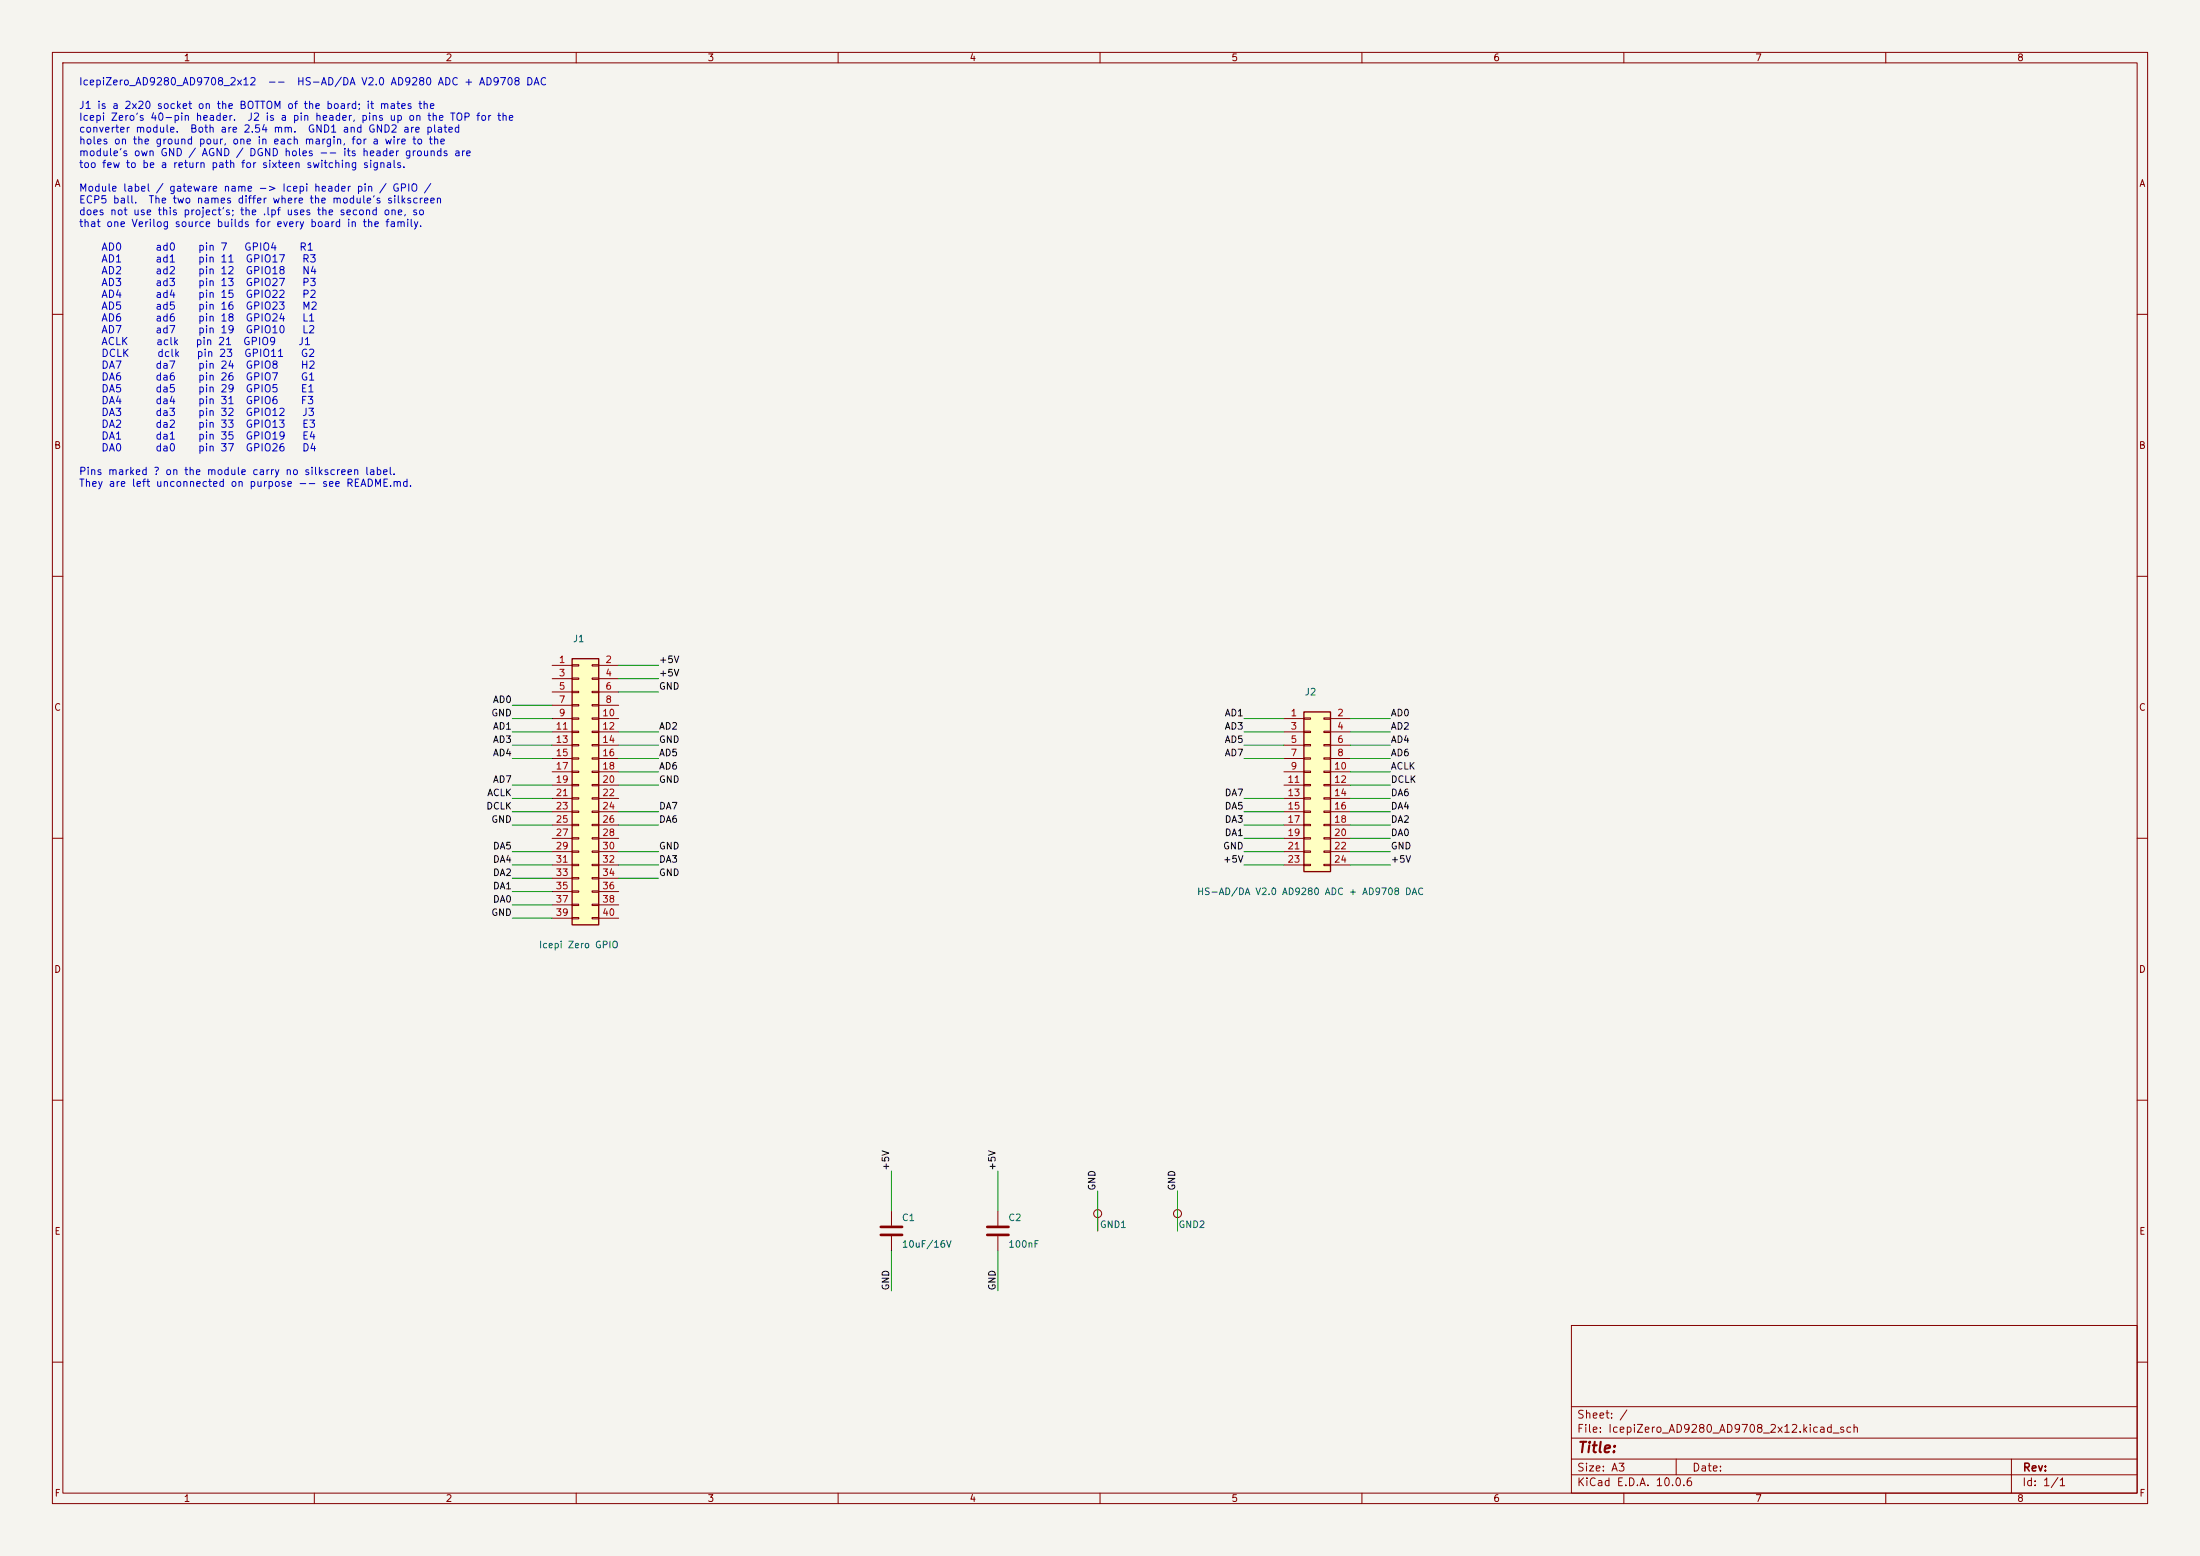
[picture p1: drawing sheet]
(kicad_sch
 (version 20250114)
 (generator "eeschema")
 (generator_version "9.0")
 (paper "A3")
 (lib_symbols
  (symbol "Connector_Generic:Conn_02x20_Odd_Even"
    (pin_names
    (offset 1.016) (hide yes)) (exclude_from_sim no) (in_bom yes) (on_board yes)
    (in_pos_files yes)
    (duplicate_pin_numbers_are_jumpers no)
    (property "Reference" "J" (at 1.27 25.4 0) (show_name no) (do_not_autoplace no) (effects (font (size 1.27 1.27))))
    (property "Value" "Conn_02x20_Odd_Even" (at 1.27 -27.94 0) (show_name no) (do_not_autoplace no) (effects (font (size 1.27 1.27))))
    (property "Footprint" "" (at 0 0 0) (show_name no) (do_not_autoplace no) (hide yes) (effects (font (size 1.27 1.27))))
    (property "Datasheet" "" (at 0 0 0) (show_name no) (do_not_autoplace no) (hide yes) (effects (font (size 1.27 1.27))))
    (property "Description" "Generic connector, double row, 02x20, odd/even pin numbering scheme (row 1 odd numbers, row 2 even numbers), script generated (kicad-library-utils/schlib/autogen/connector/)" (at 0 0 0) (show_name no) (do_not_autoplace no) (hide yes) (effects (font (size 1.27 1.27))))
    (symbol "Conn_02x20_Odd_Even_1_1"
    (rectangle (start -1.27 24.13) (end 3.81 -26.67) (stroke (width 0.254) (type default)) (fill (type background)))
    (rectangle (start -1.27 22.987) (end 0 22.733) (stroke (width 0.1524) (type default)) (fill (type none)))
    (rectangle (start -1.27 20.447) (end 0 20.193) (stroke (width 0.1524) (type default)) (fill (type none)))
    (rectangle (start -1.27 17.907) (end 0 17.653) (stroke (width 0.1524) (type default)) (fill (type none)))
    (rectangle (start -1.27 15.367) (end 0 15.113) (stroke (width 0.1524) (type default)) (fill (type none)))
    (rectangle (start -1.27 12.827) (end 0 12.573) (stroke (width 0.1524) (type default)) (fill (type none)))
    (rectangle (start -1.27 10.287) (end 0 10.033) (stroke (width 0.1524) (type default)) (fill (type none)))
    (rectangle (start -1.27 7.747) (end 0 7.493) (stroke (width 0.1524) (type default)) (fill (type none)))
    (rectangle (start -1.27 5.207) (end 0 4.953) (stroke (width 0.1524) (type default)) (fill (type none)))
    (rectangle (start -1.27 2.667) (end 0 2.413) (stroke (width 0.1524) (type default)) (fill (type none)))
    (rectangle (start -1.27 0.127) (end 0 -0.127) (stroke (width 0.1524) (type default)) (fill (type none)))
    (rectangle (start -1.27 -2.413) (end 0 -2.667) (stroke (width 0.1524) (type default)) (fill (type none)))
    (rectangle (start -1.27 -4.953) (end 0 -5.207) (stroke (width 0.1524) (type default)) (fill (type none)))
    (rectangle (start -1.27 -7.493) (end 0 -7.747) (stroke (width 0.1524) (type default)) (fill (type none)))
    (rectangle (start -1.27 -10.033) (end 0 -10.287) (stroke (width 0.1524) (type default)) (fill (type none)))
    (rectangle (start -1.27 -12.573) (end 0 -12.827) (stroke (width 0.1524) (type default)) (fill (type none)))
    (rectangle (start -1.27 -15.113) (end 0 -15.367) (stroke (width 0.1524) (type default)) (fill (type none)))
    (rectangle (start -1.27 -17.653) (end 0 -17.907) (stroke (width 0.1524) (type default)) (fill (type none)))
    (rectangle (start -1.27 -20.193) (end 0 -20.447) (stroke (width 0.1524) (type default)) (fill (type none)))
    (rectangle (start -1.27 -22.733) (end 0 -22.987) (stroke (width 0.1524) (type default)) (fill (type none)))
    (rectangle (start -1.27 -25.273) (end 0 -25.527) (stroke (width 0.1524) (type default)) (fill (type none)))
    (rectangle (start 3.81 22.987) (end 2.54 22.733) (stroke (width 0.1524) (type default)) (fill (type none)))
    (rectangle (start 3.81 20.447) (end 2.54 20.193) (stroke (width 0.1524) (type default)) (fill (type none)))
    (rectangle (start 3.81 17.907) (end 2.54 17.653) (stroke (width 0.1524) (type default)) (fill (type none)))
    (rectangle (start 3.81 15.367) (end 2.54 15.113) (stroke (width 0.1524) (type default)) (fill (type none)))
    (rectangle (start 3.81 12.827) (end 2.54 12.573) (stroke (width 0.1524) (type default)) (fill (type none)))
    (rectangle (start 3.81 10.287) (end 2.54 10.033) (stroke (width 0.1524) (type default)) (fill (type none)))
    (rectangle (start 3.81 7.747) (end 2.54 7.493) (stroke (width 0.1524) (type default)) (fill (type none)))
    (rectangle (start 3.81 5.207) (end 2.54 4.953) (stroke (width 0.1524) (type default)) (fill (type none)))
    (rectangle (start 3.81 2.667) (end 2.54 2.413) (stroke (width 0.1524) (type default)) (fill (type none)))
    (rectangle (start 3.81 0.127) (end 2.54 -0.127) (stroke (width 0.1524) (type default)) (fill (type none)))
    (rectangle (start 3.81 -2.413) (end 2.54 -2.667) (stroke (width 0.1524) (type default)) (fill (type none)))
    (rectangle (start 3.81 -4.953) (end 2.54 -5.207) (stroke (width 0.1524) (type default)) (fill (type none)))
    (rectangle (start 3.81 -7.493) (end 2.54 -7.747) (stroke (width 0.1524) (type default)) (fill (type none)))
    (rectangle (start 3.81 -10.033) (end 2.54 -10.287) (stroke (width 0.1524) (type default)) (fill (type none)))
    (rectangle (start 3.81 -12.573) (end 2.54 -12.827) (stroke (width 0.1524) (type default)) (fill (type none)))
    (rectangle (start 3.81 -15.113) (end 2.54 -15.367) (stroke (width 0.1524) (type default)) (fill (type none)))
    (rectangle (start 3.81 -17.653) (end 2.54 -17.907) (stroke (width 0.1524) (type default)) (fill (type none)))
    (rectangle (start 3.81 -20.193) (end 2.54 -20.447) (stroke (width 0.1524) (type default)) (fill (type none)))
    (rectangle (start 3.81 -22.733) (end 2.54 -22.987) (stroke (width 0.1524) (type default)) (fill (type none)))
    (rectangle (start 3.81 -25.273) (end 2.54 -25.527) (stroke (width 0.1524) (type default)) (fill (type none)))
    (pin passive line (at -5.08 22.86 0) (length 3.81) (name "Pin_1" (effects (font (size 1.27 1.27)))) (number "1" (effects (font (size 1.27 1.27)))))
    (pin passive line (at 7.62 22.86 180) (length 3.81) (name "Pin_2" (effects (font (size 1.27 1.27)))) (number "2" (effects (font (size 1.27 1.27)))))
    (pin passive line (at -5.08 20.32 0) (length 3.81) (name "Pin_3" (effects (font (size 1.27 1.27)))) (number "3" (effects (font (size 1.27 1.27)))))
    (pin passive line (at 7.62 20.32 180) (length 3.81) (name "Pin_4" (effects (font (size 1.27 1.27)))) (number "4" (effects (font (size 1.27 1.27)))))
    (pin passive line (at -5.08 17.78 0) (length 3.81) (name "Pin_5" (effects (font (size 1.27 1.27)))) (number "5" (effects (font (size 1.27 1.27)))))
    (pin passive line (at 7.62 17.78 180) (length 3.81) (name "Pin_6" (effects (font (size 1.27 1.27)))) (number "6" (effects (font (size 1.27 1.27)))))
    (pin passive line (at -5.08 15.24 0) (length 3.81) (name "Pin_7" (effects (font (size 1.27 1.27)))) (number "7" (effects (font (size 1.27 1.27)))))
    (pin passive line (at 7.62 15.24 180) (length 3.81) (name "Pin_8" (effects (font (size 1.27 1.27)))) (number "8" (effects (font (size 1.27 1.27)))))
    (pin passive line (at -5.08 12.7 0) (length 3.81) (name "Pin_9" (effects (font (size 1.27 1.27)))) (number "9" (effects (font (size 1.27 1.27)))))
    (pin passive line (at 7.62 12.7 180) (length 3.81) (name "Pin_10" (effects (font (size 1.27 1.27)))) (number "10" (effects (font (size 1.27 1.27)))))
    (pin passive line (at -5.08 10.16 0) (length 3.81) (name "Pin_11" (effects (font (size 1.27 1.27)))) (number "11" (effects (font (size 1.27 1.27)))))
    (pin passive line (at 7.62 10.16 180) (length 3.81) (name "Pin_12" (effects (font (size 1.27 1.27)))) (number "12" (effects (font (size 1.27 1.27)))))
    (pin passive line (at -5.08 7.62 0) (length 3.81) (name "Pin_13" (effects (font (size 1.27 1.27)))) (number "13" (effects (font (size 1.27 1.27)))))
    (pin passive line (at 7.62 7.62 180) (length 3.81) (name "Pin_14" (effects (font (size 1.27 1.27)))) (number "14" (effects (font (size 1.27 1.27)))))
    (pin passive line (at -5.08 5.08 0) (length 3.81) (name "Pin_15" (effects (font (size 1.27 1.27)))) (number "15" (effects (font (size 1.27 1.27)))))
    (pin passive line (at 7.62 5.08 180) (length 3.81) (name "Pin_16" (effects (font (size 1.27 1.27)))) (number "16" (effects (font (size 1.27 1.27)))))
    (pin passive line (at -5.08 2.54 0) (length 3.81) (name "Pin_17" (effects (font (size 1.27 1.27)))) (number "17" (effects (font (size 1.27 1.27)))))
    (pin passive line (at 7.62 2.54 180) (length 3.81) (name "Pin_18" (effects (font (size 1.27 1.27)))) (number "18" (effects (font (size 1.27 1.27)))))
    (pin passive line (at -5.08 0 0) (length 3.81) (name "Pin_19" (effects (font (size 1.27 1.27)))) (number "19" (effects (font (size 1.27 1.27)))))
    (pin passive line (at 7.62 0 180) (length 3.81) (name "Pin_20" (effects (font (size 1.27 1.27)))) (number "20" (effects (font (size 1.27 1.27)))))
    (pin passive line (at -5.08 -2.54 0) (length 3.81) (name "Pin_21" (effects (font (size 1.27 1.27)))) (number "21" (effects (font (size 1.27 1.27)))))
    (pin passive line (at 7.62 -2.54 180) (length 3.81) (name "Pin_22" (effects (font (size 1.27 1.27)))) (number "22" (effects (font (size 1.27 1.27)))))
    (pin passive line (at -5.08 -5.08 0) (length 3.81) (name "Pin_23" (effects (font (size 1.27 1.27)))) (number "23" (effects (font (size 1.27 1.27)))))
    (pin passive line (at 7.62 -5.08 180) (length 3.81) (name "Pin_24" (effects (font (size 1.27 1.27)))) (number "24" (effects (font (size 1.27 1.27)))))
    (pin passive line (at -5.08 -7.62 0) (length 3.81) (name "Pin_25" (effects (font (size 1.27 1.27)))) (number "25" (effects (font (size 1.27 1.27)))))
    (pin passive line (at 7.62 -7.62 180) (length 3.81) (name "Pin_26" (effects (font (size 1.27 1.27)))) (number "26" (effects (font (size 1.27 1.27)))))
    (pin passive line (at -5.08 -10.16 0) (length 3.81) (name "Pin_27" (effects (font (size 1.27 1.27)))) (number "27" (effects (font (size 1.27 1.27)))))
    (pin passive line (at 7.62 -10.16 180) (length 3.81) (name "Pin_28" (effects (font (size 1.27 1.27)))) (number "28" (effects (font (size 1.27 1.27)))))
    (pin passive line (at -5.08 -12.7 0) (length 3.81) (name "Pin_29" (effects (font (size 1.27 1.27)))) (number "29" (effects (font (size 1.27 1.27)))))
    (pin passive line (at 7.62 -12.7 180) (length 3.81) (name "Pin_30" (effects (font (size 1.27 1.27)))) (number "30" (effects (font (size 1.27 1.27)))))
    (pin passive line (at -5.08 -15.24 0) (length 3.81) (name "Pin_31" (effects (font (size 1.27 1.27)))) (number "31" (effects (font (size 1.27 1.27)))))
    (pin passive line (at 7.62 -15.24 180) (length 3.81) (name "Pin_32" (effects (font (size 1.27 1.27)))) (number "32" (effects (font (size 1.27 1.27)))))
    (pin passive line (at -5.08 -17.78 0) (length 3.81) (name "Pin_33" (effects (font (size 1.27 1.27)))) (number "33" (effects (font (size 1.27 1.27)))))
    (pin passive line (at 7.62 -17.78 180) (length 3.81) (name "Pin_34" (effects (font (size 1.27 1.27)))) (number "34" (effects (font (size 1.27 1.27)))))
    (pin passive line (at -5.08 -20.32 0) (length 3.81) (name "Pin_35" (effects (font (size 1.27 1.27)))) (number "35" (effects (font (size 1.27 1.27)))))
    (pin passive line (at 7.62 -20.32 180) (length 3.81) (name "Pin_36" (effects (font (size 1.27 1.27)))) (number "36" (effects (font (size 1.27 1.27)))))
    (pin passive line (at -5.08 -22.86 0) (length 3.81) (name "Pin_37" (effects (font (size 1.27 1.27)))) (number "37" (effects (font (size 1.27 1.27)))))
    (pin passive line (at 7.62 -22.86 180) (length 3.81) (name "Pin_38" (effects (font (size 1.27 1.27)))) (number "38" (effects (font (size 1.27 1.27)))))
    (pin passive line (at -5.08 -25.4 0) (length 3.81) (name "Pin_39" (effects (font (size 1.27 1.27)))) (number "39" (effects (font (size 1.27 1.27)))))
    (pin passive line (at 7.62 -25.4 180) (length 3.81) (name "Pin_40" (effects (font (size 1.27 1.27)))) (number "40" (effects (font (size 1.27 1.27))))))
    (embedded_fonts no))
  (symbol "Connector_Generic:Conn_02x12_Odd_Even"
    (pin_names
    (offset 1.016) (hide yes)) (exclude_from_sim no) (in_bom yes) (on_board yes)
    (in_pos_files yes)
    (duplicate_pin_numbers_are_jumpers no)
    (property "Reference" "J" (at 1.27 15.24 0) (show_name no) (do_not_autoplace no) (effects (font (size 1.27 1.27))))
    (property "Value" "Conn_02x12_Odd_Even" (at 1.27 -17.78 0) (show_name no) (do_not_autoplace no) (effects (font (size 1.27 1.27))))
    (property "Footprint" "" (at 0 0 0) (show_name no) (do_not_autoplace no) (hide yes) (effects (font (size 1.27 1.27))))
    (property "Datasheet" "" (at 0 0 0) (show_name no) (do_not_autoplace no) (hide yes) (effects (font (size 1.27 1.27))))
    (property "Description" "Generic connector, double row, 02x12, odd/even pin numbering scheme (row 1 odd numbers, row 2 even numbers), script generated (kicad-library-utils/schlib/autogen/connector/)" (at 0 0 0) (show_name no) (do_not_autoplace no) (hide yes) (effects (font (size 1.27 1.27))))
    (symbol "Conn_02x12_Odd_Even_1_1"
    (rectangle (start -1.27 13.97) (end 3.81 -16.51) (stroke (width 0.254) (type default)) (fill (type background)))
    (rectangle (start -1.27 12.827) (end 0 12.573) (stroke (width 0.1524) (type default)) (fill (type none)))
    (rectangle (start -1.27 10.287) (end 0 10.033) (stroke (width 0.1524) (type default)) (fill (type none)))
    (rectangle (start -1.27 7.747) (end 0 7.493) (stroke (width 0.1524) (type default)) (fill (type none)))
    (rectangle (start -1.27 5.207) (end 0 4.953) (stroke (width 0.1524) (type default)) (fill (type none)))
    (rectangle (start -1.27 2.667) (end 0 2.413) (stroke (width 0.1524) (type default)) (fill (type none)))
    (rectangle (start -1.27 0.127) (end 0 -0.127) (stroke (width 0.1524) (type default)) (fill (type none)))
    (rectangle (start -1.27 -2.413) (end 0 -2.667) (stroke (width 0.1524) (type default)) (fill (type none)))
    (rectangle (start -1.27 -4.953) (end 0 -5.207) (stroke (width 0.1524) (type default)) (fill (type none)))
    (rectangle (start -1.27 -7.493) (end 0 -7.747) (stroke (width 0.1524) (type default)) (fill (type none)))
    (rectangle (start -1.27 -10.033) (end 0 -10.287) (stroke (width 0.1524) (type default)) (fill (type none)))
    (rectangle (start -1.27 -12.573) (end 0 -12.827) (stroke (width 0.1524) (type default)) (fill (type none)))
    (rectangle (start -1.27 -15.113) (end 0 -15.367) (stroke (width 0.1524) (type default)) (fill (type none)))
    (rectangle (start 3.81 12.827) (end 2.54 12.573) (stroke (width 0.1524) (type default)) (fill (type none)))
    (rectangle (start 3.81 10.287) (end 2.54 10.033) (stroke (width 0.1524) (type default)) (fill (type none)))
    (rectangle (start 3.81 7.747) (end 2.54 7.493) (stroke (width 0.1524) (type default)) (fill (type none)))
    (rectangle (start 3.81 5.207) (end 2.54 4.953) (stroke (width 0.1524) (type default)) (fill (type none)))
    (rectangle (start 3.81 2.667) (end 2.54 2.413) (stroke (width 0.1524) (type default)) (fill (type none)))
    (rectangle (start 3.81 0.127) (end 2.54 -0.127) (stroke (width 0.1524) (type default)) (fill (type none)))
    (rectangle (start 3.81 -2.413) (end 2.54 -2.667) (stroke (width 0.1524) (type default)) (fill (type none)))
    (rectangle (start 3.81 -4.953) (end 2.54 -5.207) (stroke (width 0.1524) (type default)) (fill (type none)))
    (rectangle (start 3.81 -7.493) (end 2.54 -7.747) (stroke (width 0.1524) (type default)) (fill (type none)))
    (rectangle (start 3.81 -10.033) (end 2.54 -10.287) (stroke (width 0.1524) (type default)) (fill (type none)))
    (rectangle (start 3.81 -12.573) (end 2.54 -12.827) (stroke (width 0.1524) (type default)) (fill (type none)))
    (rectangle (start 3.81 -15.113) (end 2.54 -15.367) (stroke (width 0.1524) (type default)) (fill (type none)))
    (pin passive line (at -5.08 12.7 0) (length 3.81) (name "Pin_1" (effects (font (size 1.27 1.27)))) (number "1" (effects (font (size 1.27 1.27)))))
    (pin passive line (at 7.62 12.7 180) (length 3.81) (name "Pin_2" (effects (font (size 1.27 1.27)))) (number "2" (effects (font (size 1.27 1.27)))))
    (pin passive line (at -5.08 10.16 0) (length 3.81) (name "Pin_3" (effects (font (size 1.27 1.27)))) (number "3" (effects (font (size 1.27 1.27)))))
    (pin passive line (at 7.62 10.16 180) (length 3.81) (name "Pin_4" (effects (font (size 1.27 1.27)))) (number "4" (effects (font (size 1.27 1.27)))))
    (pin passive line (at -5.08 7.62 0) (length 3.81) (name "Pin_5" (effects (font (size 1.27 1.27)))) (number "5" (effects (font (size 1.27 1.27)))))
    (pin passive line (at 7.62 7.62 180) (length 3.81) (name "Pin_6" (effects (font (size 1.27 1.27)))) (number "6" (effects (font (size 1.27 1.27)))))
    (pin passive line (at -5.08 5.08 0) (length 3.81) (name "Pin_7" (effects (font (size 1.27 1.27)))) (number "7" (effects (font (size 1.27 1.27)))))
    (pin passive line (at 7.62 5.08 180) (length 3.81) (name "Pin_8" (effects (font (size 1.27 1.27)))) (number "8" (effects (font (size 1.27 1.27)))))
    (pin passive line (at -5.08 2.54 0) (length 3.81) (name "Pin_9" (effects (font (size 1.27 1.27)))) (number "9" (effects (font (size 1.27 1.27)))))
    (pin passive line (at 7.62 2.54 180) (length 3.81) (name "Pin_10" (effects (font (size 1.27 1.27)))) (number "10" (effects (font (size 1.27 1.27)))))
    (pin passive line (at -5.08 0 0) (length 3.81) (name "Pin_11" (effects (font (size 1.27 1.27)))) (number "11" (effects (font (size 1.27 1.27)))))
    (pin passive line (at 7.62 0 180) (length 3.81) (name "Pin_12" (effects (font (size 1.27 1.27)))) (number "12" (effects (font (size 1.27 1.27)))))
    (pin passive line (at -5.08 -2.54 0) (length 3.81) (name "Pin_13" (effects (font (size 1.27 1.27)))) (number "13" (effects (font (size 1.27 1.27)))))
    (pin passive line (at 7.62 -2.54 180) (length 3.81) (name "Pin_14" (effects (font (size 1.27 1.27)))) (number "14" (effects (font (size 1.27 1.27)))))
    (pin passive line (at -5.08 -5.08 0) (length 3.81) (name "Pin_15" (effects (font (size 1.27 1.27)))) (number "15" (effects (font (size 1.27 1.27)))))
    (pin passive line (at 7.62 -5.08 180) (length 3.81) (name "Pin_16" (effects (font (size 1.27 1.27)))) (number "16" (effects (font (size 1.27 1.27)))))
    (pin passive line (at -5.08 -7.62 0) (length 3.81) (name "Pin_17" (effects (font (size 1.27 1.27)))) (number "17" (effects (font (size 1.27 1.27)))))
    (pin passive line (at 7.62 -7.62 180) (length 3.81) (name "Pin_18" (effects (font (size 1.27 1.27)))) (number "18" (effects (font (size 1.27 1.27)))))
    (pin passive line (at -5.08 -10.16 0) (length 3.81) (name "Pin_19" (effects (font (size 1.27 1.27)))) (number "19" (effects (font (size 1.27 1.27)))))
    (pin passive line (at 7.62 -10.16 180) (length 3.81) (name "Pin_20" (effects (font (size 1.27 1.27)))) (number "20" (effects (font (size 1.27 1.27)))))
    (pin passive line (at -5.08 -12.7 0) (length 3.81) (name "Pin_21" (effects (font (size 1.27 1.27)))) (number "21" (effects (font (size 1.27 1.27)))))
    (pin passive line (at 7.62 -12.7 180) (length 3.81) (name "Pin_22" (effects (font (size 1.27 1.27)))) (number "22" (effects (font (size 1.27 1.27)))))
    (pin passive line (at -5.08 -15.24 0) (length 3.81) (name "Pin_23" (effects (font (size 1.27 1.27)))) (number "23" (effects (font (size 1.27 1.27)))))
    (pin passive line (at 7.62 -15.24 180) (length 3.81) (name "Pin_24" (effects (font (size 1.27 1.27)))) (number "24" (effects (font (size 1.27 1.27))))))
    (embedded_fonts no))
  (symbol "Device:C"
    (pin_numbers (hide yes))
    (pin_names
    (offset 0.254)) (exclude_from_sim no) (in_bom yes) (on_board yes)
    (in_pos_files yes)
    (duplicate_pin_numbers_are_jumpers no)
    (property "Reference" "C" (at 0.635 2.54 0) (show_name no) (do_not_autoplace no) (effects (font (size 1.27 1.27)) (justify left)))
    (property "Value" "C" (at 0.635 -2.54 0) (show_name no) (do_not_autoplace no) (effects (font (size 1.27 1.27)) (justify left)))
    (property "Footprint" "" (at 0.9652 -3.81 0) (show_name no) (do_not_autoplace no) (hide yes) (effects (font (size 1.27 1.27))))
    (property "Datasheet" "" (at 0 0 0) (show_name no) (do_not_autoplace no) (hide yes) (effects (font (size 1.27 1.27))))
    (property "Description" "Unpolarized capacitor" (at 0 0 0) (show_name no) (do_not_autoplace no) (hide yes) (effects (font (size 1.27 1.27))))
    (symbol "C_0_1"
    (polyline (pts (xy -2.032 0.762) (xy 2.032 0.762)) (stroke (width 0.508) (type default)) (fill (type none)))
    (polyline (pts (xy -2.032 -0.762) (xy 2.032 -0.762)) (stroke (width 0.508) (type default)) (fill (type none))))
    (symbol "C_1_1"
    (pin passive line (at 0 3.81 270) (length 2.794) (name "" (effects (font (size 1.27 1.27)))) (number "1" (effects (font (size 1.27 1.27)))))
    (pin passive line (at 0 -3.81 90) (length 2.794) (name "" (effects (font (size 1.27 1.27)))) (number "2" (effects (font (size 1.27 1.27))))))
    (embedded_fonts no))
  (symbol "Connector:TestPoint"
    (pin_numbers (hide yes))
    (pin_names
    (offset 0.762) (hide yes)) (exclude_from_sim no) (in_bom yes) (on_board yes)
    (in_pos_files yes)
    (duplicate_pin_numbers_are_jumpers no)
    (property "Reference" "TP" (at 0 6.858 0) (show_name no) (do_not_autoplace no) (effects (font (size 1.27 1.27))))
    (property "Value" "TestPoint" (at 0 5.08 0) (show_name no) (do_not_autoplace no) (effects (font (size 1.27 1.27))))
    (property "Footprint" "" (at 5.08 0 0) (show_name no) (do_not_autoplace no) (hide yes) (effects (font (size 1.27 1.27))))
    (property "Datasheet" "" (at 5.08 0 0) (show_name no) (do_not_autoplace no) (hide yes) (effects (font (size 1.27 1.27))))
    (property "Description" "test point" (at 0 0 0) (show_name no) (do_not_autoplace no) (hide yes) (effects (font (size 1.27 1.27))))
    (symbol "TestPoint_0_1"
    (circle (center 0 3.302) (radius 0.762) (stroke (width 0) (type default)) (fill (type none))))
    (symbol "TestPoint_1_1"
    (pin passive line (at 0 0 90) (length 2.54) (name "1" (effects (font (size 1.27 1.27)))) (number "1" (effects (font (size 1.27 1.27))))))
    (embedded_fonts no)))
 (symbol
  (lib_id "Connector_Generic:Conn_02x20_Odd_Even")
  (at 110.4900 149.8600 0)
  (unit 1)
  (exclude_from_sim no)
  (in_bom yes)
  (on_board yes)
  (dnp no)
  (property "Reference" "J1" (at 110.4900 121.9200 0) (effects (font (size 1.27 1.27))))
  (property "Value" "Icepi Zero GPIO" (at 110.4900 180.3400 0) (effects (font (size 1.27 1.27))))
  (property "Footprint" "Connector_PinSocket_2.54mm:PinSocket_2x20_P2.54mm_Vertical" (at 110.4900 149.8600 0) (effects (font (size 1.27 1.27)) (hide yes)))
  (property "Datasheet" "~" (at 110.4900 149.8600 0) (effects (font (size 1.27 1.27)) (hide yes)))
  (pin "1")
  (pin "2")
  (pin "3")
  (pin "4")
  (pin "5")
  (pin "6")
  (pin "7")
  (pin "8")
  (pin "9")
  (pin "10")
  (pin "11")
  (pin "12")
  (pin "13")
  (pin "14")
  (pin "15")
  (pin "16")
  (pin "17")
  (pin "18")
  (pin "19")
  (pin "20")
  (pin "21")
  (pin "22")
  (pin "23")
  (pin "24")
  (pin "25")
  (pin "26")
  (pin "27")
  (pin "28")
  (pin "29")
  (pin "30")
  (pin "31")
  (pin "32")
  (pin "33")
  (pin "34")
  (pin "35")
  (pin "36")
  (pin "37")
  (pin "38")
  (pin "39")
  (pin "40"))
 (wire
  (pts (xy 105.4100 139.7000) (xy 97.7900 139.7000))
  (stroke (width 0) (type default)))
 (label "AD1"
  (at 97.7900 139.7000 0)
  (effects (font (size 1.27 1.27)) (justify right bottom)))
 (wire
  (pts (xy 118.1100 139.7000) (xy 125.7300 139.7000))
  (stroke (width 0) (type default)))
 (label "AD2"
  (at 125.7300 139.7000 0)
  (effects (font (size 1.27 1.27)) (justify left bottom)))
 (wire
  (pts (xy 105.4100 142.2400) (xy 97.7900 142.2400))
  (stroke (width 0) (type default)))
 (label "AD3"
  (at 97.7900 142.2400 0)
  (effects (font (size 1.27 1.27)) (justify right bottom)))
 (wire
  (pts (xy 118.1100 142.2400) (xy 125.7300 142.2400))
  (stroke (width 0) (type default)))
 (label "GND"
  (at 125.7300 142.2400 0)
  (effects (font (size 1.27 1.27)) (justify left bottom)))
 (wire
  (pts (xy 105.4100 144.7800) (xy 97.7900 144.7800))
  (stroke (width 0) (type default)))
 (label "AD4"
  (at 97.7900 144.7800 0)
  (effects (font (size 1.27 1.27)) (justify right bottom)))
 (wire
  (pts (xy 118.1100 144.7800) (xy 125.7300 144.7800))
  (stroke (width 0) (type default)))
 (label "AD5"
  (at 125.7300 144.7800 0)
  (effects (font (size 1.27 1.27)) (justify left bottom)))
 (wire
  (pts (xy 118.1100 147.3200) (xy 125.7300 147.3200))
  (stroke (width 0) (type default)))
 (label "AD6"
  (at 125.7300 147.3200 0)
  (effects (font (size 1.27 1.27)) (justify left bottom)))
 (wire
  (pts (xy 105.4100 149.8600) (xy 97.7900 149.8600))
  (stroke (width 0) (type default)))
 (label "AD7"
  (at 97.7900 149.8600 0)
  (effects (font (size 1.27 1.27)) (justify right bottom)))
 (wire
  (pts (xy 118.1100 127.0000) (xy 125.7300 127.0000))
  (stroke (width 0) (type default)))
 (label "+5V"
  (at 125.7300 127.0000 0)
  (effects (font (size 1.27 1.27)) (justify left bottom)))
 (wire
  (pts (xy 118.1100 149.8600) (xy 125.7300 149.8600))
  (stroke (width 0) (type default)))
 (label "GND"
  (at 125.7300 149.8600 0)
  (effects (font (size 1.27 1.27)) (justify left bottom)))
 (wire
  (pts (xy 105.4100 152.4000) (xy 97.7900 152.4000))
  (stroke (width 0) (type default)))
 (label "ACLK"
  (at 97.7900 152.4000 0)
  (effects (font (size 1.27 1.27)) (justify right bottom)))
 (wire
  (pts (xy 105.4100 154.9400) (xy 97.7900 154.9400))
  (stroke (width 0) (type default)))
 (label "DCLK"
  (at 97.7900 154.9400 0)
  (effects (font (size 1.27 1.27)) (justify right bottom)))
 (wire
  (pts (xy 118.1100 154.9400) (xy 125.7300 154.9400))
  (stroke (width 0) (type default)))
 (label "DA7"
  (at 125.7300 154.9400 0)
  (effects (font (size 1.27 1.27)) (justify left bottom)))
 (wire
  (pts (xy 105.4100 157.4800) (xy 97.7900 157.4800))
  (stroke (width 0) (type default)))
 (label "GND"
  (at 97.7900 157.4800 0)
  (effects (font (size 1.27 1.27)) (justify right bottom)))
 (wire
  (pts (xy 118.1100 157.4800) (xy 125.7300 157.4800))
  (stroke (width 0) (type default)))
 (label "DA6"
  (at 125.7300 157.4800 0)
  (effects (font (size 1.27 1.27)) (justify left bottom)))
 (wire
  (pts (xy 105.4100 162.5600) (xy 97.7900 162.5600))
  (stroke (width 0) (type default)))
 (label "DA5"
  (at 97.7900 162.5600 0)
  (effects (font (size 1.27 1.27)) (justify right bottom)))
 (wire
  (pts (xy 118.1100 162.5600) (xy 125.7300 162.5600))
  (stroke (width 0) (type default)))
 (label "GND"
  (at 125.7300 162.5600 0)
  (effects (font (size 1.27 1.27)) (justify left bottom)))
 (wire
  (pts (xy 105.4100 165.1000) (xy 97.7900 165.1000))
  (stroke (width 0) (type default)))
 (label "DA4"
  (at 97.7900 165.1000 0)
  (effects (font (size 1.27 1.27)) (justify right bottom)))
 (wire
  (pts (xy 118.1100 165.1000) (xy 125.7300 165.1000))
  (stroke (width 0) (type default)))
 (label "DA3"
  (at 125.7300 165.1000 0)
  (effects (font (size 1.27 1.27)) (justify left bottom)))
 (wire
  (pts (xy 105.4100 167.6400) (xy 97.7900 167.6400))
  (stroke (width 0) (type default)))
 (label "DA2"
  (at 97.7900 167.6400 0)
  (effects (font (size 1.27 1.27)) (justify right bottom)))
 (wire
  (pts (xy 118.1100 167.6400) (xy 125.7300 167.6400))
  (stroke (width 0) (type default)))
 (label "GND"
  (at 125.7300 167.6400 0)
  (effects (font (size 1.27 1.27)) (justify left bottom)))
 (wire
  (pts (xy 105.4100 170.1800) (xy 97.7900 170.1800))
  (stroke (width 0) (type default)))
 (label "DA1"
  (at 97.7900 170.1800 0)
  (effects (font (size 1.27 1.27)) (justify right bottom)))
 (wire
  (pts (xy 105.4100 172.7200) (xy 97.7900 172.7200))
  (stroke (width 0) (type default)))
 (label "DA0"
  (at 97.7900 172.7200 0)
  (effects (font (size 1.27 1.27)) (justify right bottom)))
 (wire
  (pts (xy 105.4100 175.2600) (xy 97.7900 175.2600))
  (stroke (width 0) (type default)))
 (label "GND"
  (at 97.7900 175.2600 0)
  (effects (font (size 1.27 1.27)) (justify right bottom)))
 (wire
  (pts (xy 118.1100 129.5400) (xy 125.7300 129.5400))
  (stroke (width 0) (type default)))
 (label "+5V"
  (at 125.7300 129.5400 0)
  (effects (font (size 1.27 1.27)) (justify left bottom)))
 (wire
  (pts (xy 118.1100 132.0800) (xy 125.7300 132.0800))
  (stroke (width 0) (type default)))
 (label "GND"
  (at 125.7300 132.0800 0)
  (effects (font (size 1.27 1.27)) (justify left bottom)))
 (wire
  (pts (xy 105.4100 134.6200) (xy 97.7900 134.6200))
  (stroke (width 0) (type default)))
 (label "AD0"
  (at 97.7900 134.6200 0)
  (effects (font (size 1.27 1.27)) (justify right bottom)))
 (wire
  (pts (xy 105.4100 137.1600) (xy 97.7900 137.1600))
  (stroke (width 0) (type default)))
 (label "GND"
  (at 97.7900 137.1600 0)
  (effects (font (size 1.27 1.27)) (justify right bottom)))
 (symbol
  (lib_id "Connector_Generic:Conn_02x12_Odd_Even")
  (at 250.1900 149.8600 0)
  (unit 1)
  (exclude_from_sim no)
  (in_bom yes)
  (on_board yes)
  (dnp no)
  (property "Reference" "J2" (at 250.1900 132.0800 0) (effects (font (size 1.27 1.27))))
  (property "Value" "HS-AD/DA V2.0 AD9280 ADC + AD9708 DAC" (at 250.1900 170.1800 0) (effects (font (size 1.27 1.27))))
  (property "Footprint" "Connector_PinHeader_2.54mm:PinHeader_2x12_P2.54mm_Vertical" (at 250.1900 149.8600 0) (effects (font (size 1.27 1.27)) (hide yes)))
  (property "Datasheet" "~" (at 250.1900 149.8600 0) (effects (font (size 1.27 1.27)) (hide yes)))
  (pin "1")
  (pin "2")
  (pin "3")
  (pin "4")
  (pin "5")
  (pin "6")
  (pin "7")
  (pin "8")
  (pin "9")
  (pin "10")
  (pin "11")
  (pin "12")
  (pin "13")
  (pin "14")
  (pin "15")
  (pin "16")
  (pin "17")
  (pin "18")
  (pin "19")
  (pin "20")
  (pin "21")
  (pin "22")
  (pin "23")
  (pin "24"))
 (wire
  (pts (xy 245.1100 137.1600) (xy 237.4900 137.1600))
  (stroke (width 0) (type default)))
 (label "AD1"
  (at 237.4900 137.1600 0)
  (effects (font (size 1.27 1.27)) (justify right bottom)))
 (wire
  (pts (xy 257.8100 147.3200) (xy 265.4300 147.3200))
  (stroke (width 0) (type default)))
 (label "ACLK"
  (at 265.4300 147.3200 0)
  (effects (font (size 1.27 1.27)) (justify left bottom)))
 (wire
  (pts (xy 257.8100 149.8600) (xy 265.4300 149.8600))
  (stroke (width 0) (type default)))
 (label "DCLK"
  (at 265.4300 149.8600 0)
  (effects (font (size 1.27 1.27)) (justify left bottom)))
 (wire
  (pts (xy 245.1100 152.4000) (xy 237.4900 152.4000))
  (stroke (width 0) (type default)))
 (label "DA7"
  (at 237.4900 152.4000 0)
  (effects (font (size 1.27 1.27)) (justify right bottom)))
 (wire
  (pts (xy 257.8100 152.4000) (xy 265.4300 152.4000))
  (stroke (width 0) (type default)))
 (label "DA6"
  (at 265.4300 152.4000 0)
  (effects (font (size 1.27 1.27)) (justify left bottom)))
 (wire
  (pts (xy 245.1100 154.9400) (xy 237.4900 154.9400))
  (stroke (width 0) (type default)))
 (label "DA5"
  (at 237.4900 154.9400 0)
  (effects (font (size 1.27 1.27)) (justify right bottom)))
 (wire
  (pts (xy 257.8100 154.9400) (xy 265.4300 154.9400))
  (stroke (width 0) (type default)))
 (label "DA4"
  (at 265.4300 154.9400 0)
  (effects (font (size 1.27 1.27)) (justify left bottom)))
 (wire
  (pts (xy 245.1100 157.4800) (xy 237.4900 157.4800))
  (stroke (width 0) (type default)))
 (label "DA3"
  (at 237.4900 157.4800 0)
  (effects (font (size 1.27 1.27)) (justify right bottom)))
 (wire
  (pts (xy 257.8100 157.4800) (xy 265.4300 157.4800))
  (stroke (width 0) (type default)))
 (label "DA2"
  (at 265.4300 157.4800 0)
  (effects (font (size 1.27 1.27)) (justify left bottom)))
 (wire
  (pts (xy 245.1100 160.0200) (xy 237.4900 160.0200))
  (stroke (width 0) (type default)))
 (label "DA1"
  (at 237.4900 160.0200 0)
  (effects (font (size 1.27 1.27)) (justify right bottom)))
 (wire
  (pts (xy 257.8100 137.1600) (xy 265.4300 137.1600))
  (stroke (width 0) (type default)))
 (label "AD0"
  (at 265.4300 137.1600 0)
  (effects (font (size 1.27 1.27)) (justify left bottom)))
 (wire
  (pts (xy 257.8100 160.0200) (xy 265.4300 160.0200))
  (stroke (width 0) (type default)))
 (label "DA0"
  (at 265.4300 160.0200 0)
  (effects (font (size 1.27 1.27)) (justify left bottom)))
 (wire
  (pts (xy 245.1100 162.5600) (xy 237.4900 162.5600))
  (stroke (width 0) (type default)))
 (label "GND"
  (at 237.4900 162.5600 0)
  (effects (font (size 1.27 1.27)) (justify right bottom)))
 (wire
  (pts (xy 257.8100 162.5600) (xy 265.4300 162.5600))
  (stroke (width 0) (type default)))
 (label "GND"
  (at 265.4300 162.5600 0)
  (effects (font (size 1.27 1.27)) (justify left bottom)))
 (wire
  (pts (xy 245.1100 165.1000) (xy 237.4900 165.1000))
  (stroke (width 0) (type default)))
 (label "+5V"
  (at 237.4900 165.1000 0)
  (effects (font (size 1.27 1.27)) (justify right bottom)))
 (wire
  (pts (xy 257.8100 165.1000) (xy 265.4300 165.1000))
  (stroke (width 0) (type default)))
 (label "+5V"
  (at 265.4300 165.1000 0)
  (effects (font (size 1.27 1.27)) (justify left bottom)))
 (wire
  (pts (xy 245.1100 139.7000) (xy 237.4900 139.7000))
  (stroke (width 0) (type default)))
 (label "AD3"
  (at 237.4900 139.7000 0)
  (effects (font (size 1.27 1.27)) (justify right bottom)))
 (wire
  (pts (xy 257.8100 139.7000) (xy 265.4300 139.7000))
  (stroke (width 0) (type default)))
 (label "AD2"
  (at 265.4300 139.7000 0)
  (effects (font (size 1.27 1.27)) (justify left bottom)))
 (wire
  (pts (xy 245.1100 142.2400) (xy 237.4900 142.2400))
  (stroke (width 0) (type default)))
 (label "AD5"
  (at 237.4900 142.2400 0)
  (effects (font (size 1.27 1.27)) (justify right bottom)))
 (wire
  (pts (xy 257.8100 142.2400) (xy 265.4300 142.2400))
  (stroke (width 0) (type default)))
 (label "AD4"
  (at 265.4300 142.2400 0)
  (effects (font (size 1.27 1.27)) (justify left bottom)))
 (wire
  (pts (xy 245.1100 144.7800) (xy 237.4900 144.7800))
  (stroke (width 0) (type default)))
 (label "AD7"
  (at 237.4900 144.7800 0)
  (effects (font (size 1.27 1.27)) (justify right bottom)))
 (wire
  (pts (xy 257.8100 144.7800) (xy 265.4300 144.7800))
  (stroke (width 0) (type default)))
 (label "AD6"
  (at 265.4300 144.7800 0)
  (effects (font (size 1.27 1.27)) (justify left bottom)))
 (symbol
  (lib_id "Device:C")
  (at 170.1800 234.9500 0)
  (unit 1)
  (exclude_from_sim no)
  (in_bom yes)
  (on_board yes)
  (dnp no)
  (property "Reference" "C1" (at 172.0850 232.4100 0) (effects (font (size 1.27 1.27)) (justify left)))
  (property "Value" "10uF/16V" (at 172.0850 237.4900 0) (effects (font (size 1.27 1.27)) (justify left)))
  (property "Footprint" "Capacitor_SMD:C_0805_2012Metric" (at 170.1800 234.9500 0) (effects (font (size 1.27 1.27)) (justify left) (hide yes)))
  (property "Datasheet" "~" (at 170.1800 234.9500 0) (effects (font (size 1.27 1.27)) (justify left) (hide yes)))
  (pin "1")
  (pin "2"))
 (wire
  (pts (xy 170.1800 231.1400) (xy 170.1800 223.5200))
  (stroke (width 0) (type default)))
 (label "+5V"
  (at 170.1800 223.5200 90)
  (effects (font (size 1.27 1.27)) (justify left bottom)))
 (wire
  (pts (xy 170.1800 238.7600) (xy 170.1800 246.3800))
  (stroke (width 0) (type default)))
 (label "GND"
  (at 170.1800 246.3800 90)
  (effects (font (size 1.27 1.27)) (justify left bottom)))
 (symbol
  (lib_id "Device:C")
  (at 190.5000 234.9500 0)
  (unit 1)
  (exclude_from_sim no)
  (in_bom yes)
  (on_board yes)
  (dnp no)
  (property "Reference" "C2" (at 192.4050 232.4100 0) (effects (font (size 1.27 1.27)) (justify left)))
  (property "Value" "100nF" (at 192.4050 237.4900 0) (effects (font (size 1.27 1.27)) (justify left)))
  (property "Footprint" "Capacitor_SMD:C_0603_1608Metric" (at 190.5000 234.9500 0) (effects (font (size 1.27 1.27)) (justify left) (hide yes)))
  (property "Datasheet" "~" (at 190.5000 234.9500 0) (effects (font (size 1.27 1.27)) (justify left) (hide yes)))
  (pin "1")
  (pin "2"))
 (wire
  (pts (xy 190.5000 231.1400) (xy 190.5000 223.5200))
  (stroke (width 0) (type default)))
 (label "+5V"
  (at 190.5000 223.5200 90)
  (effects (font (size 1.27 1.27)) (justify left bottom)))
 (wire
  (pts (xy 190.5000 238.7600) (xy 190.5000 246.3800))
  (stroke (width 0) (type default)))
 (label "GND"
  (at 190.5000 246.3800 90)
  (effects (font (size 1.27 1.27)) (justify left bottom)))
 (symbol
  (lib_id "Connector:TestPoint")
  (at 209.5500 234.9500 0)
  (unit 1)
  (exclude_from_sim no)
  (in_bom yes)
  (on_board yes)
  (dnp no)
  (property "Reference" "GND1" (at 212.5400 233.7300 0) (effects (font (size 1.27 1.27))))
  (property "Value" "GND" (at 209.5500 229.8700 0) (effects (font (size 1.27 1.27)) (hide yes)))
  (property "Footprint" "TestPoint:TestPoint_THTPad_1.5x1.5mm_Drill0.7mm" (at 209.5500 234.9500 0) (effects (font (size 1.27 1.27)) (hide yes)))
  (property "Datasheet" "~" (at 209.5500 234.9500 0) (effects (font (size 1.27 1.27)) (hide yes)))
  (pin "1"))
 (wire
  (pts (xy 209.5500 234.9500) (xy 209.5500 227.3300))
  (stroke (width 0) (type default)))
 (label "GND"
  (at 209.5500 227.3300 90)
  (effects (font (size 1.27 1.27)) (justify left bottom)))
 (symbol
  (lib_id "Connector:TestPoint")
  (at 224.7900 234.9500 0)
  (unit 1)
  (exclude_from_sim no)
  (in_bom yes)
  (on_board yes)
  (dnp no)
  (property "Reference" "GND2" (at 227.5400 233.7300 0) (effects (font (size 1.27 1.27))))
  (property "Value" "GND" (at 224.7900 229.8700 0) (effects (font (size 1.27 1.27)) (hide yes)))
  (property "Footprint" "TestPoint:TestPoint_THTPad_1.5x1.5mm_Drill0.7mm" (at 224.7900 234.9500 0) (effects (font (size 1.27 1.27)) (hide yes)))
  (property "Datasheet" "~" (at 224.7900 234.9500 0) (effects (font (size 1.27 1.27)) (hide yes)))
  (pin "1"))
 (wire
  (pts (xy 224.7900 234.9500) (xy 224.7900 227.3300))
  (stroke (width 0) (type default)))
 (label "GND"
  (at 224.7900 227.3300 90)
  (effects (font (size 1.27 1.27)) (justify left bottom)))
 (text "IcepiZero_AD9280_AD9708_2x12  --  HS-AD/DA V2.0 AD9280 ADC + AD9708 DAC\n\nJ1 is a 2x20 socket on the BOTTOM of the board; it mates the\nIcepi Zero's 40-pin header.  J2 is a pin header, pins up on the TOP for the\nconverter module.  Both are 2.54 mm.  GND1 and GND2 are plated\nholes on the ground pour, one in each margin, for a wire to the\nmodule's own GND / AGND / DGND holes -- its header grounds are\ntoo few to be a return path for sixteen switching signals.\n\nModule label / gateware name -> Icepi header pin / GPIO /\nECP5 ball.  The two names differ where the module's silkscreen\ndoes not use this project's; the .lpf uses the second one, so\nthat one Verilog source builds for every board in the family.\n\n    AD0      ad0    pin 7   GPIO4    R1\n    AD1      ad1    pin 11  GPIO17   R3\n    AD2      ad2    pin 12  GPIO18   N4\n    AD3      ad3    pin 13  GPIO27   P3\n    AD4      ad4    pin 15  GPIO22   P2\n    AD5      ad5    pin 16  GPIO23   M2\n    AD6      ad6    pin 18  GPIO24   L1\n    AD7      ad7    pin 19  GPIO10   L2\n    ACLK     aclk   pin 21  GPIO9    J1\n    DCLK     dclk   pin 23  GPIO11   G2\n    DA7      da7    pin 24  GPIO8    H2\n    DA6      da6    pin 26  GPIO7    G1\n    DA5      da5    pin 29  GPIO5    E1\n    DA4      da4    pin 31  GPIO6    F3\n    DA3      da3    pin 32  GPIO12   J3\n    DA2      da2    pin 33  GPIO13   E3\n    DA1      da1    pin 35  GPIO19   E4\n    DA0      da0    pin 37  GPIO26   D4\n\nPins marked ? on the module carry no silkscreen label.\nThey are left unconnected on purpose -- see README.md."
  (at 15.0000 15.0000 0)
  (effects (font (size 1.40 1.40)) (justify left top)))
 (sheet_instances
  (path "" (page "1")))
 (embedded_fonts no))
